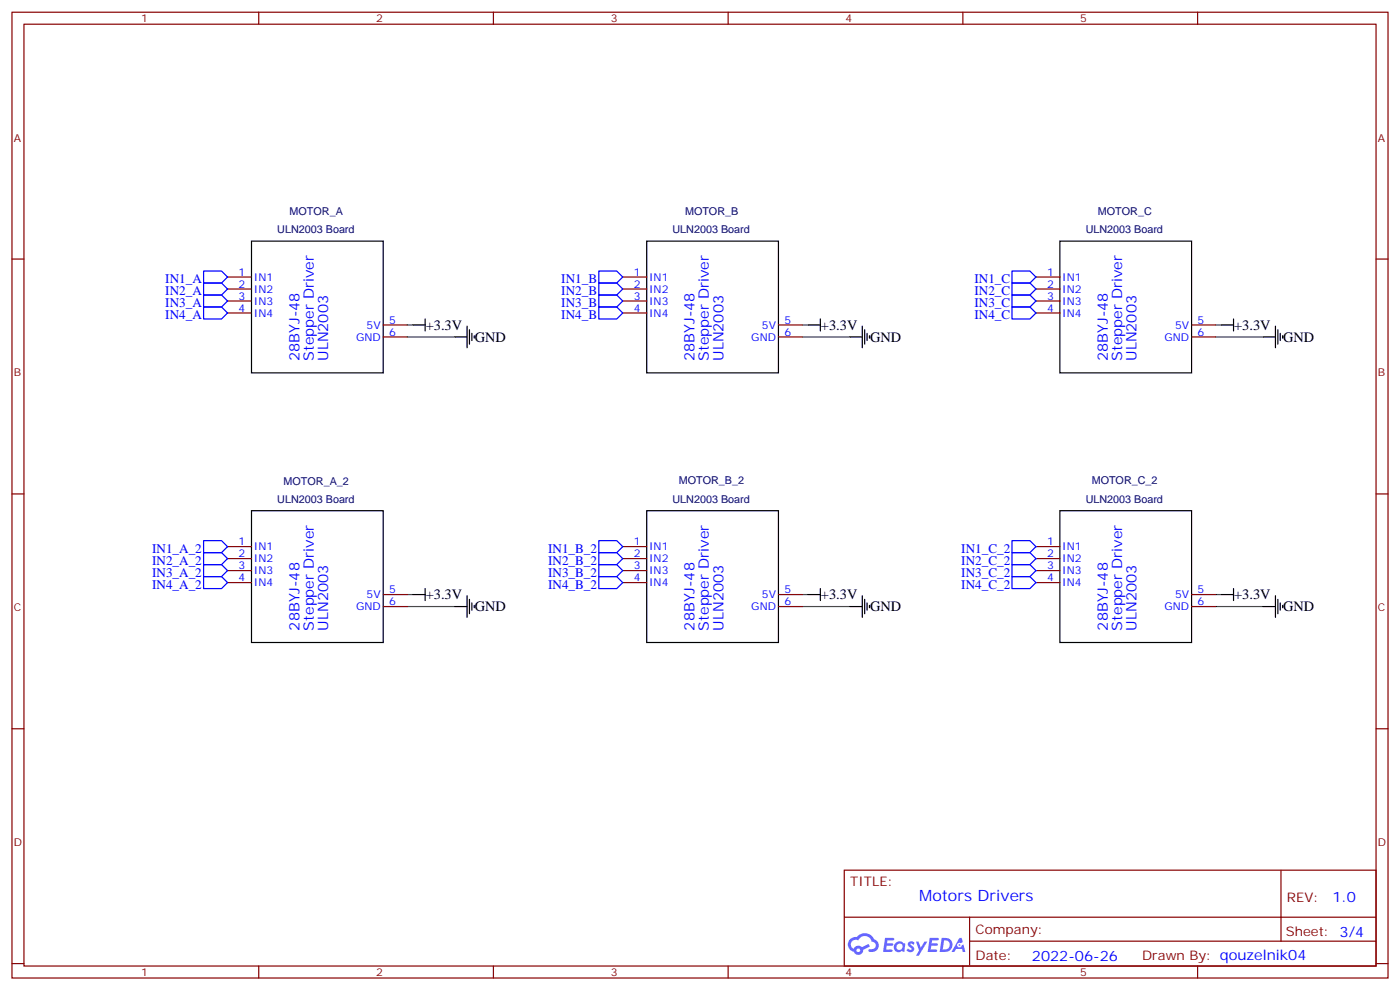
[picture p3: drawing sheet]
<svg xmlns="http://www.w3.org/2000/svg" width="412mm" height="291mm" viewBox="0 0 412 291" stroke-linecap="round" stroke-linejoin="round" font-family="sans-serif">
<g fill="none" stroke="#870000" stroke-width=".35">
<path d="M3.5 3.6h405.4v284.3h-405.4zM7.1 7.1h398.2v277.3h-398.2zM76.2 3.6v3.5M145.3 3.6v3.5M214.5 3.6v3.5M283.6 3.6v3.5M352.8 3.6v3.5M3.5 76.3h3.6M405.3 76.3h3.6M3.5 145.4h3.6M405.3 145.4h3.6M3.5 214.6h3.6"/>
<path d="M405.3 214.6h3.6M248.7 256.2h156.6v28.2h-156.6zM377.3 256.2v20.9M248.7 270h156.5M285.6 277.1h119.6M285.6 270v14.1M3.5 283.7h3.6M76.2 284.4v3.5M145.3 284.4v3.5M214.5 284.4v3.5M283.6 284.4v3.5M352.8 284.4v3.5"/>
<path d="M405.3 283.7h3.6"/>
</g>
<g fill="#5487ff">
<path d="M267.7 277.4a1.22 1.22 0 0 1 1.7 .2l-.4 .6a.47 .47 0 0 0-.3-.4 .47 .47 0 0 0-.5 .2l.1 .2a1.14 1.14 0 0 1 .8 1.8 1.14 1.14 0 0 1-1.9 0l-.2-.2 .5-.6 .7 .4a.29 .29 0 0 0 .3-.2 .29 .29 0 0 0-.2-.3 1.04 1.04 0 0 1-.6-1.7z"/>
<path d="M260.7 276.1h2.4l.3 .2-.2 .5-1.8 .1-.1 .8h1.5l.3 .4-.3 .3h-1.6l-.2 1.1 1.7 .1 .2 .3-.2 .3-2.6 .1z"/>
<path d="M273.8 276.1h2.4l.3 .2-.1 .5-1.8 .1-.2 .8h1.6l.3 .4-.4 .3h-1.6l-.1 1.1 1.7 .1 .2 .3-.2 .3-2.6 .1z"/>
<path d="M282.6 276.1h.7l.3 1.3-.6 .3a.69 .69 0 0 0-1 .3 .69 .69 0 0 0 .4 .9 .69 .69 0 0 0 .9-.6l.5-.2 .6 2.2h-.8l-.2-.9h-1.8l-.5 .9h-.8z"/>
<path d="M269.8 277.2h.8l.6 1.8 1.1-1.8h.9l-2.6 4.2h-.8l.9-1.6z"/>
<path d="M277.4 276.1l-.6 4.2h1.3a2.11 2.11 0 0 0 2.5-2.1 2.11 2.11 0 0 0-2.5-2.1zM278.1 276.8a1.39 1.39 0 0 1 1.7 1.5 1.39 1.39 0 0 1-1.8 1.2h-.3z"/>
<path d="M263.7 277.7a1.54 1.54 0 0 0-.1 2.2 1.54 1.54 0 0 0 2.2 .1l.6 .3 .3-2.3-.2-.3h-.4a1.49 1.49 0 0 0-2.4 0zM264 278.7a.94 .94 0 0 1 1.8 0 .94 .94 0 0 1-1.8 0z"/>
<path d="M250.4 276.5a2.18 2.18 0 0 0 1.1 3.7 1.44 1.44 0 0 0 1.6 .9 1.44 1.44 0 0 0 1.2-1.5l2-1-.5-.7-1.9 1a1.47 1.47 0 0 0-2.4 .4 1.39 1.39 0 0 1-.7-1.9 1.39 1.39 0 0 1 2-.5 2.12 2.12 0 0 1 2.2-1.3 2.12 2.12 0 0 1 1.9 1.7 1.14 1.14 0 0 1 1.1 1.4 1.14 1.14 0 0 1-1.7 .7 .43 .43 0 0 0-.5 .4 .43 .43 0 0 0 .4 .5 1.98 1.98 0 0 0 2.5-1.3 1.98 1.98 0 0 0-1.2-2.5 3.1 3.1 0 0 0-5.3-.7l-.9 .1zM252.3 279.8a.55 .55 0 0 1 1.1 0 .55 .55 0 0 1-1.1 0z"/>
<circle cx="282.6" cy="278.2" r=".26"/>
</g>
<g fill="none" stroke="#000" stroke-width=".35">
<path d="M74.1 71h38.8v38.8h-38.8zM190.5 71h38.8v38.8h-38.8zM312.2 71h38.8v38.8h-38.8zM121.7 95.7h3.5M125.2 93.9v3.5M134.1 99.2h3.5M137.6 96v6.4M138.3 97.1v4.2M139 98.1v2.2M139.7 98.8v.8M238.1 95.7h3.6M241.7 93.9v3.5"/>
<path d="M250.5 99.2h3.5M254 96v6.4M254.7 97.1v4.2M255.4 98.1v2.2M256.1 98.8v.8M359.8 95.7h3.6M363.4 93.9v3.5M372.2 99.2h3.5M375.7 96v6.4M376.4 97.1v4.2M377.1 98.1v2.2M377.8 98.8v.8"/>
<path d="M74.1 150.4h38.8v38.8h-38.8zM190.5 150.4h38.8v38.8h-38.8zM312.2 150.4h38.8v38.8h-38.8zM121.7 175h3.5M125.2 173.3v3.5M134.1 178.6h3.5M137.6 175.4v6.4M138.3 176.5v4.2M139 177.5v2.1M139.7 178.2v.7M238.1 175h3.6M241.7 173.3v3.5"/>
<path d="M250.5 178.6h3.5M254 175.4v6.4M254.7 176.5v4.2M255.4 177.5v2.1M256.1 178.2v.7M359.8 175h3.6M363.4 173.3v3.5M372.2 178.6h3.5M375.7 175.4v6.4M376.4 176.5v4.2M377.1 177.5v2.1M377.8 178.2v.7"/>
</g>
<g fill="none" stroke="#870000" stroke-width=".35">
<path d="M67 81.6h7.1M67 85.1h7.1M67 88.6h7.1M67 92.1h7.1M112.9 95.7h7M112.9 99.2h7M183.4 81.6h7.1M183.4 85.1h7.1M183.4 88.6h7.1M183.4 92.1h7.1M229.3 95.7h7.1M229.3 99.2h7.1"/>
<path d="M305.2 81.6h7M305.2 85.1h7M305.2 88.6h7M305.2 92.1h7M351 95.7h7.1M351 99.2h7.1M67 160.9h7.1M67 164.5h7.1M67 168h7.1M67 171.5h7.1M112.9 175h7M112.9 178.6h7"/>
<path d="M183.4 160.9h7.1M183.4 164.5h7.1M183.4 168h7.1M183.4 171.5h7.1M229.3 175h7.1M229.3 178.6h7.1M305.2 160.9h7M305.2 164.5h7M305.2 168h7M305.2 171.5h7M351 175h7.1M351 178.6h7.1"/>
</g>
<path d="M119.9 95.7h1.8M119.9 99.2h14.2M236.4 95.7h1.7M236.4 99.2h14.1M358.1 95.7h1.7M358.1 99.2h14.1M119.9 178.6h14.2M119.9 175h1.8M236.4 178.6h14.1M236.4 175h1.7M358.1 178.6h14.1M358.1 175h1.7" fill="none" stroke="#008700" stroke-width=".35"/>
<g fill="none" stroke="#00f" stroke-width=".35">
<path d="M60 79.8h5.3l1.7 1.8-1.7 1.7h-5.3zM176.4 79.8h5.3l1.7 1.8-1.7 1.7h-5.3zM298.1 79.8h5.3l1.8 1.8-1.8 1.7h-5.3zM60 83.3h5.3l1.7 1.8-1.7 1.8h-5.3zM60 86.9h5.3l1.7 1.7-1.7 1.8h-5.3zM60 90.4h5.3l1.7 1.7-1.7 1.8h-5.3zM176.4 90.4h5.3l1.7 1.7-1.7 1.8h-5.3zM176.4 86.9h5.3l1.7 1.7-1.7 1.8h-5.3zM176.4 83.3h5.3l1.7 1.8-1.7 1.8h-5.3zM298.1 90.4h5.3l1.8 1.7-1.8 1.8h-5.3zM298.1 86.9h5.3l1.8 1.7-1.8 1.8h-5.3zM298.1 83.3h5.3l1.8 1.8-1.8 1.8h-5.3z"/>
<path d="M60 159.2h5.3l1.7 1.7-1.7 1.8h-5.3zM176.4 159.2h5.3l1.7 1.7-1.7 1.8h-5.3zM298.1 159.2h5.3l1.8 1.7-1.8 1.8h-5.3zM60 162.7h5.3l1.7 1.8-1.7 1.7h-5.3zM60 166.2h5.3l1.7 1.8-1.7 1.8h-5.3zM60 169.8h5.3l1.7 1.7-1.7 1.8h-5.3zM176.4 162.7h5.3l1.7 1.8-1.7 1.7h-5.3zM176.4 166.2h5.3l1.7 1.8-1.7 1.8h-5.3zM176.4 169.8h5.3l1.7 1.7-1.7 1.8h-5.3zM298.1 169.8h5.3l1.8 1.7-1.8 1.8h-5.3zM298.1 166.2h5.3l1.8 1.8-1.8 1.8h-5.3zM298.1 162.7h5.3l1.8 1.8-1.8 1.7h-5.3z"/>
</g>
<text font-size="4.6" fill="#00f" x="270.8" y="265.2">Motors Drivers</text>
<g font-size="4.2">
<text x="125.4" y="97">+3.3V</text>
<text x="139.9" y="100.6">GND</text>
<text x="241.8" y="97">+3.3V</text>
<text x="256.3" y="100.6">GND</text>
<text x="363.5" y="97">+3.3V</text>
<text x="378" y="100.6">GND</text>
<text x="125.4" y="176.4">+3.3V</text>
<text x="139.9" y="179.9">GND</text>
<text x="241.8" y="176.4">+3.3V</text>
<text x="256.3" y="179.9">GND</text>
<text x="363.5" y="176.4">+3.3V</text>
<text x="378" y="179.9">GND</text>
</g>
<g font-size="4.2" fill="#00f">
<text x="88.2" y="106.3" transform="rotate(-90 88.2 106.3)">28BYJ-48</text>
<text x="92.4" y="106.3" transform="rotate(-90 92.4 106.3)">Stepper Driver</text>
<text x="96.7" y="106.3" transform="rotate(-90 96.7 106.3)">ULN2003</text>
<text x="204.6" y="106.3" transform="rotate(-90 204.6 106.3)">28BYJ-48</text>
<text x="208.8" y="106.3" transform="rotate(-90 208.8 106.3)">Stepper Driver</text>
<text x="213.1" y="106.3" transform="rotate(-90 213.1 106.3)">ULN2003</text>
<text x="326.3" y="106.3" transform="rotate(-90 326.3 106.3)">28BYJ-48</text>
<text x="330.6" y="106.3" transform="rotate(-90 330.6 106.3)">Stepper Driver</text>
<text x="334.8" y="106.3" transform="rotate(-90 334.8 106.3)">ULN2003</text>
<text x="88.2" y="185.6" transform="rotate(-90 88.2 185.6)">28BYJ-48</text>
<text x="92.4" y="185.6" transform="rotate(-90 92.4 185.6)">Stepper Driver</text>
<text x="96.7" y="185.6" transform="rotate(-90 96.7 185.6)">ULN2003</text>
<text x="204.6" y="185.6" transform="rotate(-90 204.6 185.6)">28BYJ-48</text>
<text x="208.8" y="185.6" transform="rotate(-90 208.8 185.6)">Stepper Driver</text>
<text x="213.1" y="185.6" transform="rotate(-90 213.1 185.6)">ULN2003</text>
<text x="326.3" y="185.6" transform="rotate(-90 326.3 185.6)">28BYJ-48</text>
<text x="330.6" y="185.6" transform="rotate(-90 330.6 185.6)">Stepper Driver</text>
<text x="334.8" y="185.6" transform="rotate(-90 334.8 185.6)">ULN2003</text>
<text x="392.5" y="265.4">1.0</text>
<text x="304" y="282.8">2022-06-26</text>
</g>
<g font-size="3.9" fill="#00f">
<text x="48.7" y="83.3">IN1_A</text>
<text x="165.3" y="83.3">IN1_B</text>
<text x="287.1" y="83.3">IN1_C</text>
<text x="48.7" y="86.9">IN2_A</text>
<text x="165.3" y="86.9">IN2_B</text>
<text x="287.1" y="86.9">IN2_C</text>
<text x="48.7" y="90.4">IN3_A</text>
<text x="48.7" y="93.9">IN4_A</text>
<text x="165.3" y="93.9">IN4_B</text>
<text x="165.3" y="90.4">IN3_B</text>
<text x="287.1" y="93.9">IN4_C</text>
<text x="287.1" y="90.4">IN3_C</text>
<text x="44.8" y="162.7">IN1_A_2</text>
<text x="44.8" y="166.2">IN2_A_2</text>
<text x="161.5" y="162.7">IN1_B_2</text>
<text x="161.5" y="166.2">IN2_B_2</text>
<text x="283.2" y="166.2">IN2_C_2</text>
<text x="283.2" y="162.7">IN1_C_2</text>
<text x="44.8" y="169.8">IN3_A_2</text>
<text x="44.8" y="173.3">IN4_A_2</text>
<text x="161.5" y="169.8">IN3_B_2</text>
<text x="161.5" y="173.3">IN4_B_2</text>
<text x="283.2" y="173.3">IN4_C_2</text>
<text x="283.2" y="169.8">IN3_C_2</text>
</g>
<g font-size="3.9" fill="#800">
<text x="250.5" y="260.8">TITLE:</text>
<text x="379.1" y="265.4">REV:</text>
<text x="287.4" y="275">Company:</text>
<text x="378.7" y="275.6">Sheet: 3/4</text>
<text x="287.4" y="282.6">Date:</text>
<text x="336.4" y="282.7">Drawn By: qouzelnik04</text>
</g>
<g font-size="3.2" fill="#800">
<text x="41.6" y="6.6">1</text>
<text x="110.8" y="6.6">2</text>
<text x="179.9" y="6.6">3</text>
<text x="249.1" y="6.6">4</text>
<text x="318.2" y="6.6">5</text>
<text x="4.1" y="41.7">A</text>
<text x="405.9" y="41.7">A</text>
<text x="4.1" y="110.8">B</text>
<text x="405.9" y="110.8">B</text>
<text x="4.1" y="180">C</text>
<text x="405.9" y="180">C</text>
<text x="4.1" y="249.1">D</text>
<text x="405.9" y="249.1">D</text>
<text x="41.6" y="287.4">1</text>
<text x="110.8" y="287.4">2</text>
<text x="179.9" y="287.4">3</text>
<text x="249.1" y="287.4">4</text>
<text x="318.2" y="287.4">5</text>
</g>
<g font-size="3.2" fill="#000080">
<text x="85.3" y="63.3">MOTOR_A</text>
<text x="201.8" y="63.3">MOTOR_B</text>
<text x="323.4" y="63.2">MOTOR_C</text>
<text x="81.7" y="68.6">ULN2003 Board</text>
<text x="198.1" y="68.6">ULN2003 Board</text>
<text x="319.8" y="68.6">ULN2003 Board</text>
<text x="83.5" y="142.7">MOTOR_A_2</text>
<text x="200" y="142.6">MOTOR_B_2</text>
<text x="321.6" y="142.6">MOTOR_C_2</text>
<text x="81.7" y="148">ULN2003 Board</text>
<text x="198.1" y="148">ULN2003 Board</text>
<text x="319.8" y="148">ULN2003 Board</text>
</g>
<g font-size="3.2" fill="#00f">
<text x="70.3" y="81.2">1</text>
<text x="74.8" y="82.6">IN1</text>
<text x="186.7" y="81.2">1</text>
<text x="191.2" y="82.6">IN1</text>
<text x="308.4" y="81.2">1</text>
<text x="312.9" y="82.6">IN1</text>
<text x="70.3" y="84.7">2</text>
<text x="70.3" y="88.3">3</text>
<text x="74.8" y="86.1">IN2</text>
<text x="74.8" y="89.7">IN3</text>
<text x="186.7" y="84.7">2</text>
<text x="186.7" y="88.3">3</text>
<text x="191.2" y="86.1">IN2</text>
<text x="191.2" y="89.7">IN3</text>
<text x="308.4" y="84.7">2</text>
<text x="308.4" y="88.3">3</text>
<text x="312.9" y="86.1">IN2</text>
<text x="312.9" y="89.7">IN3</text>
<text x="70.3" y="91.8">4</text>
<text x="74.8" y="93.2">IN4</text>
<text x="114.7" y="95.3">5</text>
<text x="186.7" y="91.8">4</text>
<text x="191.2" y="93.2">IN4</text>
<text x="231.1" y="95.3">5</text>
<text x="308.4" y="91.8">4</text>
<text x="312.9" y="93.2">IN4</text>
<text x="352.8" y="95.3">5</text>
<text x="104.9" y="100.3">GND</text>
<text x="108" y="96.7">5V</text>
<text x="114.7" y="98.8">6</text>
<text x="221.3" y="100.3">GND</text>
<text x="224.4" y="96.7">5V</text>
<text x="231.1" y="98.8">6</text>
<text x="343" y="100.3">GND</text>
<text x="346.1" y="96.7">5V</text>
<text x="352.8" y="98.8">6</text>
<text x="70.3" y="160.6">1</text>
<text x="74.8" y="162">IN1</text>
<text x="186.7" y="160.6">1</text>
<text x="191.2" y="162">IN1</text>
<text x="308.4" y="160.6">1</text>
<text x="312.9" y="162">IN1</text>
<text x="70.3" y="164.1">2</text>
<text x="70.3" y="167.6">3</text>
<text x="74.8" y="165.5">IN2</text>
<text x="186.7" y="164.1">2</text>
<text x="186.7" y="167.6">3</text>
<text x="191.2" y="165.5">IN2</text>
<text x="308.4" y="164.1">2</text>
<text x="308.4" y="167.6">3</text>
<text x="312.9" y="165.5">IN2</text>
<text x="70.3" y="171.2">4</text>
<text x="74.8" y="169.1">IN3</text>
<text x="74.8" y="172.6">IN4</text>
<text x="186.7" y="171.2">4</text>
<text x="191.2" y="169.1">IN3</text>
<text x="191.2" y="172.6">IN4</text>
<text x="308.4" y="171.2">4</text>
<text x="312.9" y="169.1">IN3</text>
<text x="312.9" y="172.6">IN4</text>
<text x="104.9" y="179.6">GND</text>
<text x="108" y="176.1">5V</text>
<text x="114.7" y="174.7">5</text>
<text x="114.7" y="178.2">6</text>
<text x="221.3" y="179.6">GND</text>
<text x="224.4" y="176.1">5V</text>
<text x="231.1" y="174.7">5</text>
<text x="231.1" y="178.2">6</text>
<text x="343" y="179.6">GND</text>
<text x="346.1" y="176.1">5V</text>
<text x="352.8" y="174.7">5</text>
<text x="352.8" y="178.2">6</text>
</g>
</svg>
